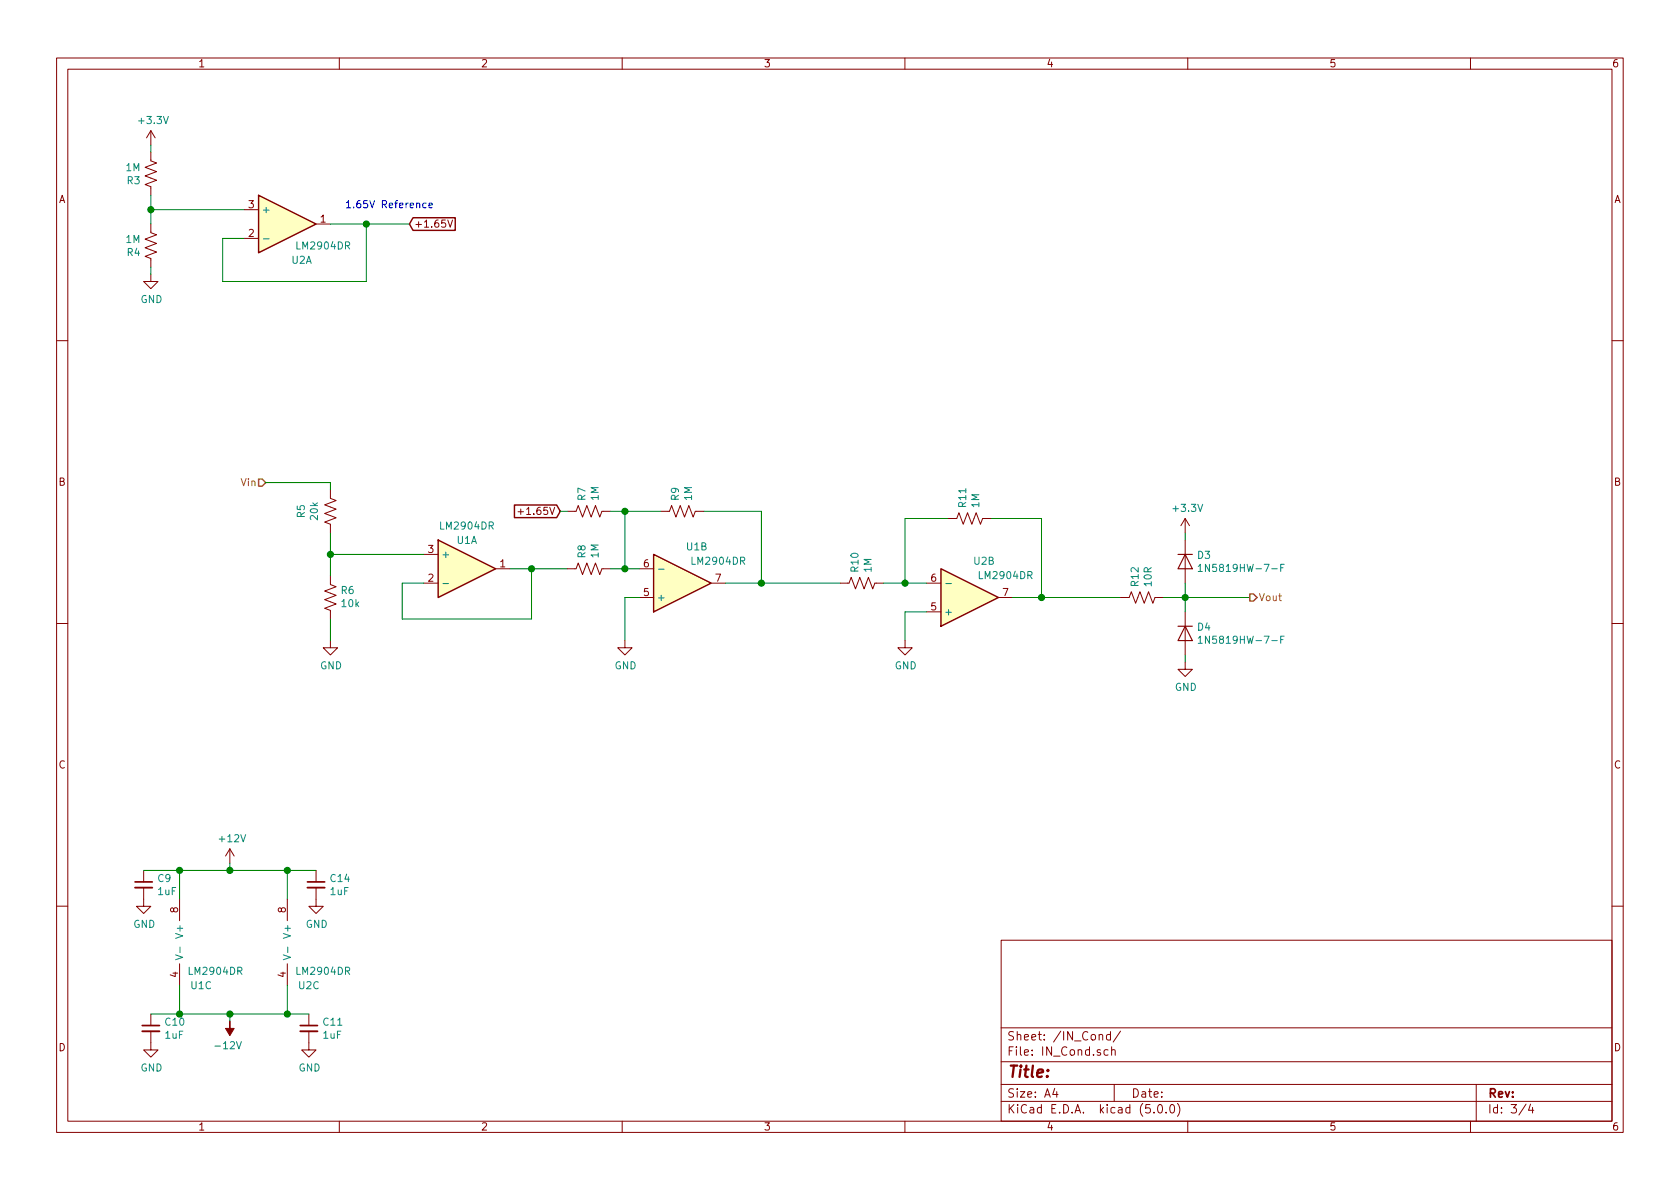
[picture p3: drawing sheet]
EESchema Schematic File Version 4
LIBS:HW-cache
EELAYER 26 0
EELAYER END
$Descr A4 11693 8268
encoding utf-8
Sheet 3 4
Title ""
Date ""
Rev ""
Comp ""
Comment1 ""
Comment2 ""
Comment3 ""
Comment4 ""
$EndDescr
$Comp
L Device:R_US R5
U 1 1
P 2300 3550
F 0 "R5" V 2095 3550 50  0000 C CNN
F 1 "20k" V 2186 3550 50  0000 C CNN
F 2 "Resistor_SMD:R_0805_2012Metric" V 2340 3540 50  0001 C CNN
F 3 "~" H 2300 3550 50  0001 C CNN
	1    2300 3550
	1    0    0    -1  
$EndComp
$Comp
L Device:R_US R6
U 1 1
P 2300 4150
F 0 "R6" H 2232 4104 50  0000 R CNN
F 1 "10k" H 2232 4195 50  0000 R CNN
F 2 "Resistor_SMD:R_0805_2012Metric" V 2340 4140 50  0001 C CNN
F 3 "~" H 2300 4150 50  0001 C CNN
	1    2300 4150
	-1   0    0    1   
$EndComp
$Comp
L power:+3.3V #PWR033
U 1 1
P 1050 1000
F 0 "#PWR033" H 1050 850 50  0001 C CNN
F 1 "+3.3V" H 1065 1173 50  0000 C CNN
F 2 "" H 1050 1000 50  0001 C CNN
F 3 "" H 1050 1000 50  0001 C CNN
	1    1050 1000
	1    0    0    -1  
$EndComp
$Comp
L Device:Opamp_Dual_Generic U?
U 1 1
P 2000 1550
AR Path="/5CB03B18" Ref="U?"  Part="1" 
AR Path="/5CBAEA8D/5CB03B18" Ref="U?"  Part="1" 
AR Path="/5CB92368/5CB03B18" Ref="U2"  Part="1" 
F 0 "U2" H 2100 1300 50  0000 C CNN
F 1 "LM2904DR" H 2250 1400 50  0000 C CNN
F 2 "Package_SO:SOIC-8_3.9x4.9mm_P1.27mm" H 2000 1550 50  0001 C CNN
F 3 "~" H 2000 1550 50  0001 C CNN
	1    2000 1550
	1    0    0    -1  
$EndComp
$Comp
L Device:Opamp_Dual_Generic U?
U 1 1
P 3250 3950
AR Path="/5CB03B1F" Ref="U?"  Part="2" 
AR Path="/5CBAEA8D/5CB03B1F" Ref="U?"  Part="2" 
AR Path="/5CB92368/5CB03B1F" Ref="U1"  Part="1" 
F 0 "U1" H 3250 4150 50  0000 C CNN
F 1 "LM2904DR" H 3250 4250 50  0000 C CNN
F 2 "Package_SO:SOIC-8_3.9x4.9mm_P1.27mm" H 3250 3950 50  0001 C CNN
F 3 "~" H 3250 3950 50  0001 C CNN
	1    3250 3950
	1    0    0    -1  
$EndComp
Wire Wire Line
	2300 3350 2300 3400
Wire Wire Line
	2300 3700 2300 3850
$Comp
L power:GND #PWR?
U 1 1
P 2300 4450
AR Path="/5CB08B08" Ref="#PWR?"  Part="1" 
AR Path="/5CBAEA8D/5CB08B08" Ref="#PWR?"  Part="1" 
AR Path="/5CB92368/5CB08B08" Ref="#PWR040"  Part="1" 
F 0 "#PWR040" H 2300 4200 50  0001 C CNN
F 1 "GND" H 2305 4277 50  0000 C CNN
F 2 "" H 2300 4450 50  0001 C CNN
F 3 "" H 2300 4450 50  0001 C CNN
	1    2300 4450
	1    0    0    -1  
$EndComp
Wire Wire Line
	2300 4450 2300 4300
Wire Wire Line
	2950 3850 2300 3850
Connection ~ 2300 3850
Wire Wire Line
	2300 3850 2300 4000
Wire Wire Line
	2950 4050 2800 4050
Wire Wire Line
	2800 4050 2800 4300
Wire Wire Line
	2800 4300 3700 4300
Wire Wire Line
	3700 4300 3700 3950
Wire Wire Line
	3700 3950 3550 3950
Wire Wire Line
	3700 3950 3950 3950
Connection ~ 3700 3950
Text GLabel 2850 1550 2    50   Input ~ 0
+1.65V
$Comp
L Device:R_US R?
U 1 1
P 1050 1200
AR Path="/5CB12C1A" Ref="R?"  Part="1" 
AR Path="/5CBAEA8D/5CB12C1A" Ref="R?"  Part="1" 
AR Path="/5CB92368/5CB12C1A" Ref="R3"  Part="1" 
F 0 "R3" H 982 1154 50  0000 R CNN
F 1 "1M" H 982 1245 50  0000 R CNN
F 2 "Resistor_SMD:R_0805_2012Metric" V 1090 1190 50  0001 C CNN
F 3 "~" H 1050 1200 50  0001 C CNN
	1    1050 1200
	1    0    0    -1  
$EndComp
$Comp
L Device:R_US R?
U 1 1
P 1050 1700
AR Path="/5CB12CDC" Ref="R?"  Part="1" 
AR Path="/5CBAEA8D/5CB12CDC" Ref="R?"  Part="1" 
AR Path="/5CB92368/5CB12CDC" Ref="R4"  Part="1" 
F 0 "R4" H 982 1654 50  0000 R CNN
F 1 "1M" H 982 1745 50  0000 R CNN
F 2 "Resistor_SMD:R_0805_2012Metric" V 1090 1690 50  0001 C CNN
F 3 "~" H 1050 1700 50  0001 C CNN
	1    1050 1700
	1    0    0    -1  
$EndComp
Wire Wire Line
	1050 1550 1050 1450
Wire Wire Line
	1050 1050 1050 1000
$Comp
L power:GND #PWR?
U 1 1
P 1050 1900
AR Path="/5CB166F3" Ref="#PWR?"  Part="1" 
AR Path="/5CBAEA8D/5CB166F3" Ref="#PWR?"  Part="1" 
AR Path="/5CB92368/5CB166F3" Ref="#PWR034"  Part="1" 
F 0 "#PWR034" H 1050 1650 50  0001 C CNN
F 1 "GND" H 1055 1727 50  0000 C CNN
F 2 "" H 1050 1900 50  0001 C CNN
F 3 "" H 1050 1900 50  0001 C CNN
	1    1050 1900
	1    0    0    -1  
$EndComp
Wire Wire Line
	1050 1850 1050 1900
Wire Wire Line
	1700 1450 1050 1450
Connection ~ 1050 1450
Wire Wire Line
	1050 1450 1050 1350
Wire Wire Line
	1700 1650 1550 1650
Wire Wire Line
	1550 1650 1550 1950
Wire Wire Line
	1550 1950 2550 1950
Wire Wire Line
	2300 1550 2550 1550
Wire Wire Line
	2550 1550 2550 1950
Connection ~ 2550 1550
Wire Wire Line
	2550 1550 2850 1550
Text Notes 2400 1450 0    50   ~ 0
1.65V Reference
$Comp
L Device:Opamp_Dual_Generic U?
U 2 1
P 4750 4050
AR Path="/5CB24316" Ref="U?"  Part="1" 
AR Path="/5CBAEA8D/5CB24316" Ref="U?"  Part="1" 
AR Path="/5CB92368/5CB24316" Ref="U1"  Part="2" 
F 0 "U1" H 4850 3800 50  0000 C CNN
F 1 "LM2904DR" H 5000 3900 50  0000 C CNN
F 2 "Package_SO:SOIC-8_3.9x4.9mm_P1.27mm" H 4750 4050 50  0001 C CNN
F 3 "~" H 4750 4050 50  0001 C CNN
	2    4750 4050
	1    0    0    1   
$EndComp
$Comp
L Device:R_US R?
U 1 1
P 4100 3950
AR Path="/5CB246DE" Ref="R?"  Part="1" 
AR Path="/5CBAEA8D/5CB246DE" Ref="R?"  Part="1" 
AR Path="/5CB92368/5CB246DE" Ref="R8"  Part="1" 
F 0 "R8" H 4032 3904 50  0000 R CNN
F 1 "1M" H 4032 3995 50  0000 R CNN
F 2 "Resistor_SMD:R_0805_2012Metric" V 4140 3940 50  0001 C CNN
F 3 "~" H 4100 3950 50  0001 C CNN
	1    4100 3950
	0    1    1    0   
$EndComp
$Comp
L Device:R_US R?
U 1 1
P 4750 3550
AR Path="/5CB24E9F" Ref="R?"  Part="1" 
AR Path="/5CBAEA8D/5CB24E9F" Ref="R?"  Part="1" 
AR Path="/5CB92368/5CB24E9F" Ref="R9"  Part="1" 
F 0 "R9" H 4682 3504 50  0000 R CNN
F 1 "1M" H 4682 3595 50  0000 R CNN
F 2 "Resistor_SMD:R_0805_2012Metric" V 4790 3540 50  0001 C CNN
F 3 "~" H 4750 3550 50  0001 C CNN
	1    4750 3550
	0    1    1    0   
$EndComp
$Comp
L Device:R_US R?
U 1 1
P 4100 3550
AR Path="/5CB24EF3" Ref="R?"  Part="1" 
AR Path="/5CBAEA8D/5CB24EF3" Ref="R?"  Part="1" 
AR Path="/5CB92368/5CB24EF3" Ref="R7"  Part="1" 
F 0 "R7" H 4032 3504 50  0000 R CNN
F 1 "1M" H 4032 3595 50  0000 R CNN
F 2 "Resistor_SMD:R_0805_2012Metric" V 4140 3540 50  0001 C CNN
F 3 "~" H 4100 3550 50  0001 C CNN
	1    4100 3550
	0    1    1    0   
$EndComp
Wire Wire Line
	4250 3950 4350 3950
Wire Wire Line
	4350 3950 4350 3550
Wire Wire Line
	4350 3550 4600 3550
Connection ~ 4350 3950
Wire Wire Line
	4350 3950 4450 3950
Wire Wire Line
	4250 3550 4350 3550
Connection ~ 4350 3550
Wire Wire Line
	4900 3550 5300 3550
Wire Wire Line
	5300 3550 5300 4050
Wire Wire Line
	5300 4050 5050 4050
Connection ~ 5300 4050
Wire Wire Line
	4450 4150 4350 4150
Wire Wire Line
	4350 4150 4350 4450
$Comp
L power:GND #PWR?
U 1 1
P 4350 4450
AR Path="/5CB2BE0A" Ref="#PWR?"  Part="1" 
AR Path="/5CBAEA8D/5CB2BE0A" Ref="#PWR?"  Part="1" 
AR Path="/5CB92368/5CB2BE0A" Ref="#PWR041"  Part="1" 
F 0 "#PWR041" H 4350 4200 50  0001 C CNN
F 1 "GND" H 4355 4277 50  0000 C CNN
F 2 "" H 4350 4450 50  0001 C CNN
F 3 "" H 4350 4450 50  0001 C CNN
	1    4350 4450
	1    0    0    -1  
$EndComp
Text GLabel 3900 3550 0    50   Input ~ 0
+1.65V
Wire Wire Line
	3950 3550 3900 3550
$Comp
L Device:Opamp_Dual_Generic U?
U 2 1
P 6750 4150
AR Path="/5CB2F867" Ref="U?"  Part="1" 
AR Path="/5CBAEA8D/5CB2F867" Ref="U?"  Part="1" 
AR Path="/5CB92368/5CB2F867" Ref="U2"  Part="2" 
F 0 "U2" H 6850 3900 50  0000 C CNN
F 1 "LM2904DR" H 7000 4000 50  0000 C CNN
F 2 "Package_SO:SOIC-8_3.9x4.9mm_P1.27mm" H 6750 4150 50  0001 C CNN
F 3 "~" H 6750 4150 50  0001 C CNN
	2    6750 4150
	1    0    0    1   
$EndComp
Wire Wire Line
	5300 4050 5850 4050
Wire Wire Line
	6450 4250 6300 4250
Wire Wire Line
	6300 4250 6300 4450
$Comp
L power:GND #PWR?
U 1 1
P 6300 4450
AR Path="/5CB3106F" Ref="#PWR?"  Part="1" 
AR Path="/5CBAEA8D/5CB3106F" Ref="#PWR?"  Part="1" 
AR Path="/5CB92368/5CB3106F" Ref="#PWR042"  Part="1" 
F 0 "#PWR042" H 6300 4200 50  0001 C CNN
F 1 "GND" H 6305 4277 50  0000 C CNN
F 2 "" H 6300 4450 50  0001 C CNN
F 3 "" H 6300 4450 50  0001 C CNN
	1    6300 4450
	1    0    0    -1  
$EndComp
$Comp
L Device:R_US R?
U 1 1
P 6000 4050
AR Path="/5CB31F6A" Ref="R?"  Part="1" 
AR Path="/5CBAEA8D/5CB31F6A" Ref="R?"  Part="1" 
AR Path="/5CB92368/5CB31F6A" Ref="R10"  Part="1" 
F 0 "R10" H 5932 4004 50  0000 R CNN
F 1 "1M" H 5932 4095 50  0000 R CNN
F 2 "Resistor_SMD:R_0805_2012Metric" V 6040 4040 50  0001 C CNN
F 3 "~" H 6000 4050 50  0001 C CNN
	1    6000 4050
	0    1    1    0   
$EndComp
Wire Wire Line
	6150 4050 6300 4050
Wire Wire Line
	6300 4050 6300 3600
Wire Wire Line
	6300 3600 6600 3600
Wire Wire Line
	7250 3600 7250 4150
Wire Wire Line
	7250 4150 7050 4150
Connection ~ 6300 4050
Wire Wire Line
	6300 4050 6450 4050
Wire Wire Line
	7250 4150 7800 4150
Connection ~ 7250 4150
$Comp
L Device:R_US R?
U 1 1
P 6750 3600
AR Path="/5CB34815" Ref="R?"  Part="1" 
AR Path="/5CBAEA8D/5CB34815" Ref="R?"  Part="1" 
AR Path="/5CB92368/5CB34815" Ref="R11"  Part="1" 
F 0 "R11" H 6682 3554 50  0000 R CNN
F 1 "1M" H 6682 3645 50  0000 R CNN
F 2 "Resistor_SMD:R_0805_2012Metric" V 6790 3590 50  0001 C CNN
F 3 "~" H 6750 3600 50  0001 C CNN
	1    6750 3600
	0    1    1    0   
$EndComp
Wire Wire Line
	6900 3600 7250 3600
$Comp
L Device:R_US R?
U 1 1
P 7950 4150
AR Path="/5CB36360" Ref="R?"  Part="1" 
AR Path="/5CBAEA8D/5CB36360" Ref="R?"  Part="1" 
AR Path="/5CB92368/5CB36360" Ref="R12"  Part="1" 
F 0 "R12" H 7882 4104 50  0000 R CNN
F 1 "10R" H 7882 4195 50  0000 R CNN
F 2 "Resistor_SMD:R_0805_2012Metric" V 7990 4140 50  0001 C CNN
F 3 "~" H 7950 4150 50  0001 C CNN
	1    7950 4150
	0    1    1    0   
$EndComp
$Comp
L Device:D D3
U 1 1
P 8250 3900
F 0 "D3" V 8204 3979 50  0000 L CNN
F 1 "1N5819HW-7-F" V 8295 3979 50  0000 L CNN
F 2 "Diode_SMD:D_SOD-123" H 8250 3900 50  0001 C CNN
F 3 "~" H 8250 3900 50  0001 C CNN
	1    8250 3900
	0    1    1    0   
$EndComp
$Comp
L Device:D D4
U 1 1
P 8250 4400
F 0 "D4" V 8204 4479 50  0000 L CNN
F 1 "1N5819HW-7-F" V 8295 4479 50  0000 L CNN
F 2 "Diode_SMD:D_SOD-123" H 8250 4400 50  0001 C CNN
F 3 "~" H 8250 4400 50  0001 C CNN
	1    8250 4400
	0    1    1    0   
$EndComp
Wire Wire Line
	8100 4150 8250 4150
Wire Wire Line
	8250 4150 8250 4050
Wire Wire Line
	8250 4250 8250 4150
Connection ~ 8250 4150
Wire Wire Line
	8250 4550 8250 4600
$Comp
L power:GND #PWR?
U 1 1
P 8250 4600
AR Path="/5CB3970D" Ref="#PWR?"  Part="1" 
AR Path="/5CBAEA8D/5CB3970D" Ref="#PWR?"  Part="1" 
AR Path="/5CB92368/5CB3970D" Ref="#PWR044"  Part="1" 
F 0 "#PWR044" H 8250 4350 50  0001 C CNN
F 1 "GND" H 8255 4427 50  0000 C CNN
F 2 "" H 8250 4600 50  0001 C CNN
F 3 "" H 8250 4600 50  0001 C CNN
	1    8250 4600
	1    0    0    -1  
$EndComp
$Comp
L power:+3.3V #PWR043
U 1 1
P 8250 3700
F 0 "#PWR043" H 8250 3550 50  0001 C CNN
F 1 "+3.3V" H 8265 3873 50  0000 C CNN
F 2 "" H 8250 3700 50  0001 C CNN
F 3 "" H 8250 3700 50  0001 C CNN
	1    8250 3700
	1    0    0    -1  
$EndComp
Wire Wire Line
	8250 3750 8250 3700
Wire Wire Line
	8250 4150 8700 4150
Text HLabel 8700 4150 2    50   Output ~ 0
Vout
$Comp
L Device:Opamp_Dual_Generic U?
U 3 1
P 1900 6550
AR Path="/5CBAEA8D/5CB4D27C" Ref="U?"  Part="3" 
AR Path="/5CB92368/5CB4D27C" Ref="U2"  Part="3" 
F 0 "U2" H 1650 6250 50  0000 C CNN
F 1 "LM2904DR" H 1550 6350 50  0000 C CNN
F 2 "Package_SO:SOIC-8_3.9x4.9mm_P1.27mm" H 1900 6550 50  0001 C CNN
F 3 "~" H 1900 6550 50  0001 C CNN
	3    1900 6550
	-1   0    0    -1  
$EndComp
$Comp
L Device:Opamp_Dual_Generic U?
U 3 1
P 1150 6550
AR Path="/5CBAEA8D/5CB4D283" Ref="U?"  Part="3" 
AR Path="/5CB92368/5CB4D283" Ref="U1"  Part="3" 
F 0 "U1" H 900 6250 50  0000 C CNN
F 1 "LM2904DR" H 800 6350 50  0000 C CNN
F 2 "Package_SO:SOIC-8_3.9x4.9mm_P1.27mm" H 1150 6550 50  0001 C CNN
F 3 "~" H 1150 6550 50  0001 C CNN
	3    1150 6550
	-1   0    0    -1  
$EndComp
$Comp
L power:+12V #PWR?
U 1 1
P 1600 6000
AR Path="/5CBAEA8D/5CB4D28A" Ref="#PWR?"  Part="1" 
AR Path="/5CB92368/5CB4D28A" Ref="#PWR036"  Part="1" 
F 0 "#PWR036" H 1600 5850 50  0001 C CNN
F 1 "+12V" H 1615 6173 50  0000 C CNN
F 2 "" H 1600 6000 50  0001 C CNN
F 3 "" H 1600 6000 50  0001 C CNN
	1    1600 6000
	1    0    0    -1  
$EndComp
$Comp
L power:-12V #PWR?
U 1 1
P 1600 7100
AR Path="/5CBAEA8D/5CB4D290" Ref="#PWR?"  Part="1" 
AR Path="/5CB92368/5CB4D290" Ref="#PWR037"  Part="1" 
F 0 "#PWR037" H 1600 7200 50  0001 C CNN
F 1 "-12V" H 1615 7273 50  0000 C CNN
F 2 "" H 1600 7100 50  0001 C CNN
F 3 "" H 1600 7100 50  0001 C CNN
	1    1600 7100
	-1   0    0    1   
$EndComp
Wire Wire Line
	1250 6850 1250 7050
Wire Wire Line
	1250 7050 1600 7050
Wire Wire Line
	2000 7050 2000 6850
Connection ~ 1600 7050
Wire Wire Line
	1600 7050 2000 7050
Wire Wire Line
	2000 6250 2000 6050
Wire Wire Line
	2000 6050 1600 6050
Wire Wire Line
	1250 6050 1250 6250
Wire Wire Line
	1600 6000 1600 6050
Connection ~ 1600 6050
Wire Wire Line
	1600 6050 1250 6050
Wire Wire Line
	1600 7100 1600 7050
$Comp
L Device:C_Small C?
U 1 1
P 2150 7150
AR Path="/5CBAEA8D/5CB4D2A2" Ref="C?"  Part="1" 
AR Path="/5CB92368/5CB4D2A2" Ref="C11"  Part="1" 
F 0 "C11" H 2242 7196 50  0000 L CNN
F 1 "1uF" H 2242 7105 50  0000 L CNN
F 2 "Capacitor_SMD:C_0805_2012Metric" H 2150 7150 50  0001 C CNN
F 3 "~" H 2150 7150 50  0001 C CNN
	1    2150 7150
	1    0    0    -1  
$EndComp
$Comp
L Device:C_Small C?
U 1 1
P 1050 7150
AR Path="/5CBAEA8D/5CB4D2A9" Ref="C?"  Part="1" 
AR Path="/5CB92368/5CB4D2A9" Ref="C10"  Part="1" 
F 0 "C10" H 1142 7196 50  0000 L CNN
F 1 "1uF" H 1142 7105 50  0000 L CNN
F 2 "Capacitor_SMD:C_0805_2012Metric" H 1050 7150 50  0001 C CNN
F 3 "~" H 1050 7150 50  0001 C CNN
	1    1050 7150
	1    0    0    -1  
$EndComp
$Comp
L Device:C_Small C?
U 1 1
P 2200 6150
AR Path="/5CBAEA8D/5CB4D2B0" Ref="C?"  Part="1" 
AR Path="/5CB92368/5CB4D2B0" Ref="C14"  Part="1" 
F 0 "C14" H 2292 6196 50  0000 L CNN
F 1 "1uF" H 2292 6105 50  0000 L CNN
F 2 "Capacitor_SMD:C_0805_2012Metric" H 2200 6150 50  0001 C CNN
F 3 "~" H 2200 6150 50  0001 C CNN
	1    2200 6150
	1    0    0    -1  
$EndComp
$Comp
L Device:C_Small C?
U 1 1
P 1000 6150
AR Path="/5CBAEA8D/5CB4D2B7" Ref="C?"  Part="1" 
AR Path="/5CB92368/5CB4D2B7" Ref="C9"  Part="1" 
F 0 "C9" H 1092 6196 50  0000 L CNN
F 1 "1uF" H 1092 6105 50  0000 L CNN
F 2 "Capacitor_SMD:C_0805_2012Metric" H 1000 6150 50  0001 C CNN
F 3 "~" H 1000 6150 50  0001 C CNN
	1    1000 6150
	1    0    0    -1  
$EndComp
Wire Wire Line
	1000 6050 1250 6050
Connection ~ 1250 6050
Wire Wire Line
	2200 6050 2000 6050
Connection ~ 2000 6050
Wire Wire Line
	2150 7050 2000 7050
Connection ~ 2000 7050
Wire Wire Line
	1250 7050 1050 7050
Connection ~ 1250 7050
$Comp
L power:GND #PWR?
U 1 1
P 1000 6250
AR Path="/5CBAEA8D/5CB4D2C6" Ref="#PWR?"  Part="1" 
AR Path="/5CB92368/5CB4D2C6" Ref="#PWR032"  Part="1" 
F 0 "#PWR032" H 1000 6000 50  0001 C CNN
F 1 "GND" H 1005 6077 50  0000 C CNN
F 2 "" H 1000 6250 50  0001 C CNN
F 3 "" H 1000 6250 50  0001 C CNN
	1    1000 6250
	1    0    0    -1  
$EndComp
$Comp
L power:GND #PWR?
U 1 1
P 2200 6250
AR Path="/5CBAEA8D/5CB4D2CC" Ref="#PWR?"  Part="1" 
AR Path="/5CB92368/5CB4D2CC" Ref="#PWR039"  Part="1" 
F 0 "#PWR039" H 2200 6000 50  0001 C CNN
F 1 "GND" H 2205 6077 50  0000 C CNN
F 2 "" H 2200 6250 50  0001 C CNN
F 3 "" H 2200 6250 50  0001 C CNN
	1    2200 6250
	1    0    0    -1  
$EndComp
$Comp
L power:GND #PWR?
U 1 1
P 2150 7250
AR Path="/5CBAEA8D/5CB4D2D2" Ref="#PWR?"  Part="1" 
AR Path="/5CB92368/5CB4D2D2" Ref="#PWR038"  Part="1" 
F 0 "#PWR038" H 2150 7000 50  0001 C CNN
F 1 "GND" H 2155 7077 50  0000 C CNN
F 2 "" H 2150 7250 50  0001 C CNN
F 3 "" H 2150 7250 50  0001 C CNN
	1    2150 7250
	1    0    0    -1  
$EndComp
$Comp
L power:GND #PWR?
U 1 1
P 1050 7250
AR Path="/5CBAEA8D/5CB4D2D8" Ref="#PWR?"  Part="1" 
AR Path="/5CB92368/5CB4D2D8" Ref="#PWR035"  Part="1" 
F 0 "#PWR035" H 1050 7000 50  0001 C CNN
F 1 "GND" H 1055 7077 50  0000 C CNN
F 2 "" H 1050 7250 50  0001 C CNN
F 3 "" H 1050 7250 50  0001 C CNN
	1    1050 7250
	1    0    0    -1  
$EndComp
Text HLabel 1850 3350 0    50   Input ~ 0
Vin
Wire Wire Line
	1850 3350 2300 3350
$EndSCHEMATC
